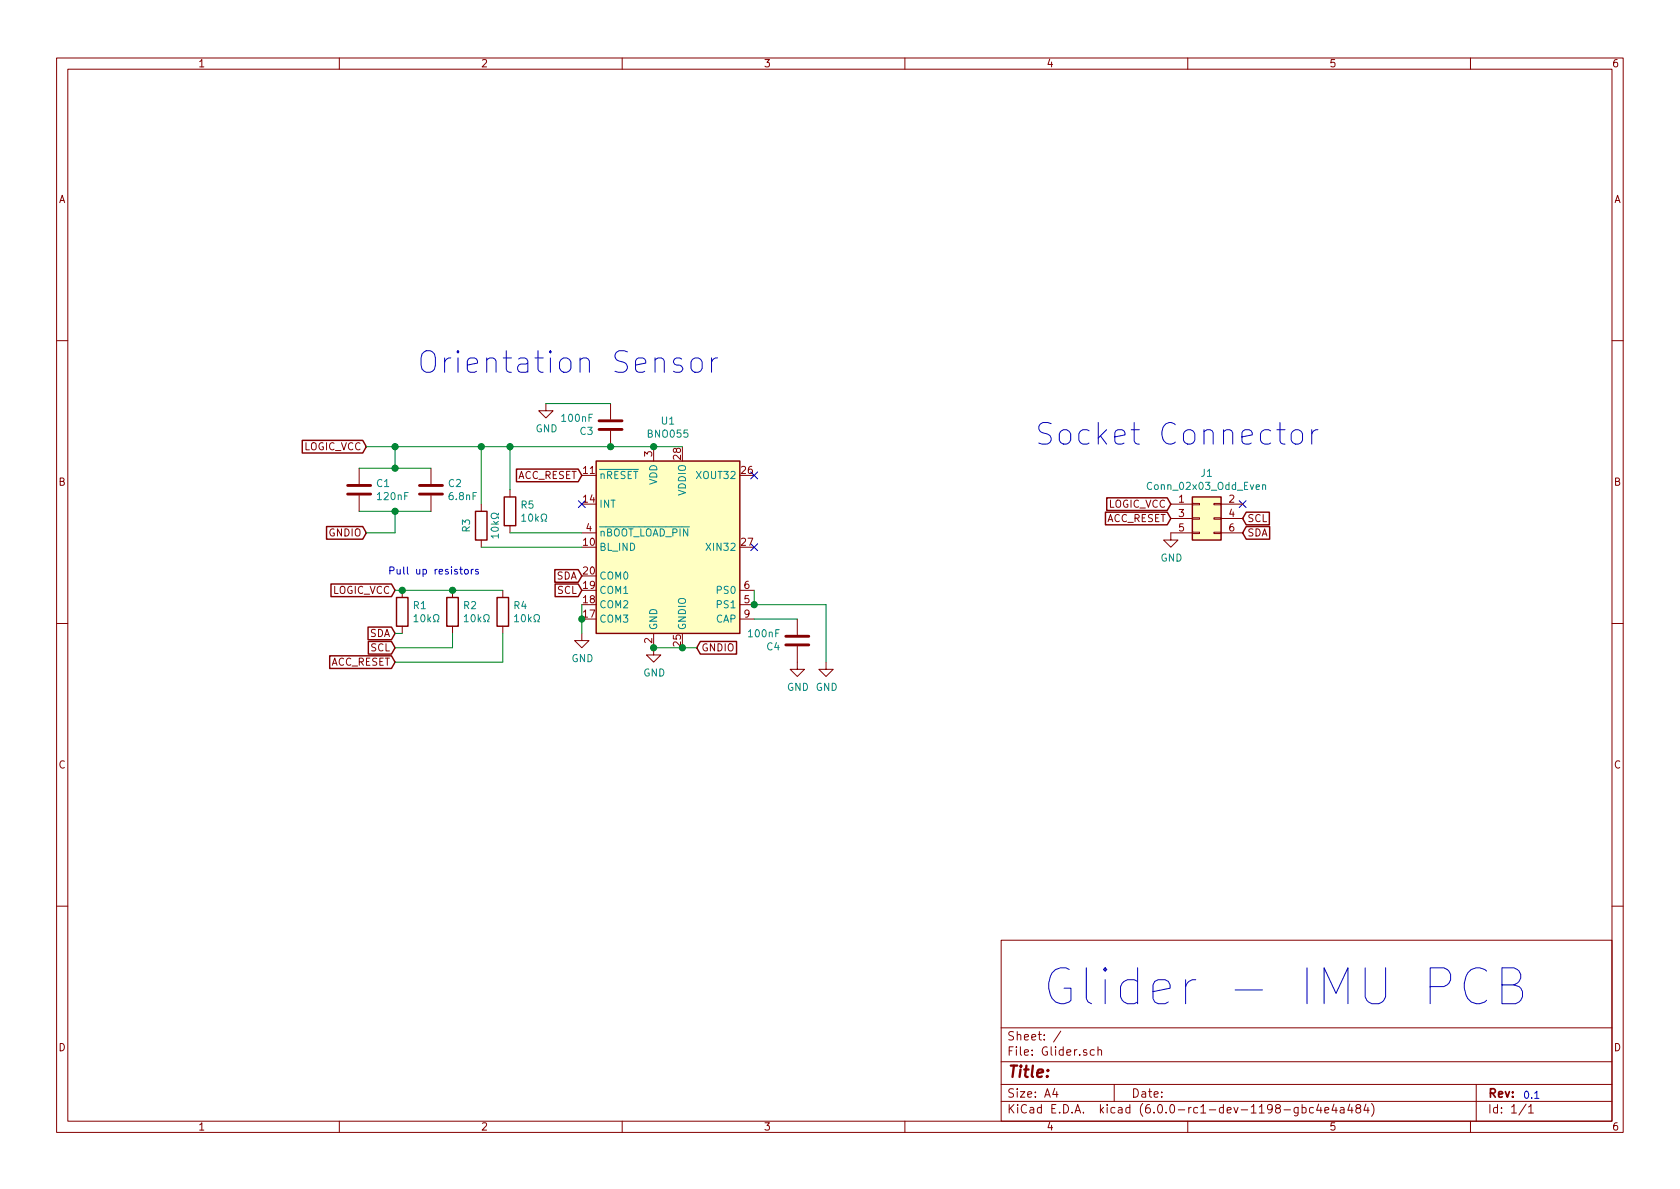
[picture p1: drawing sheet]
<svg xmlns="http://www.w3.org/2000/svg" width="297mm" height="210mm" viewBox="0 0 297 210" stroke-linecap="round" stroke-linejoin="round" font-family="sans-serif">
<g fill="none" stroke="#840000" stroke-width=".18">
<path d="M10 10.3h277v189.9h-277zM12 12.2h273v186.1h-273zM60 10.3v1.9M110 10.3v1.9M160 10.3v1.9M210 10.3v1.9M260 10.3v1.9M10 60.2h2M96.5 71.4v1.2h1.3l-1.3 1.3-1.3-1.3h1.3M107.9 71.4v2.8M107.9 76.2v2.8M115.6 79v2.5"/>
<path d="M285 60.2h2M63.5 82.8v2.8M63.5 87.6v2.8M76.2 82.8v2.8M76.2 87.6v2.8M85.1 89.1v1.3M85.1 95.5v1.3M90.2 86.6v1.3M90.2 93v1.2M102.9 94.2h2.5M207 89.1h3.8M207 91.7h3.8"/>
<path d="M210.8 94.1h1.3v.3h-1.3zM210.8 91.6h1.3v.2h-1.3zM210.8 89h1.3v.3h-1.3zM210.8 94.2h-3.8v1.3h1.3l-1.3 1.3-1.3-1.3h1.3M214.6 94.1h1.3v.3h-1.3zM214.6 91.6h1.3v.2h-1.3zM214.6 89h1.3v.3h-1.3zM215.9 94.2h3.8M215.9 89.1h3.8M215.9 91.7h3.8M10 110.3h2M71.1 104.4v1.3"/>
<path d="M71.1 110.7v1.3M80 104.4v1.3M80 110.7v1.3M88.9 104.4v1.3M88.9 110.7v1.3M102.9 112v1.3h1.2l-1.2 1.2-1.3-1.2h1.3M115.6 112v3.8h1.2l-1.2 1.3-1.3-1.3h1.3M130.8 106.9h2.5M130.8 104.4h2.5M130.8 109.5h2.5M141 114.3v4.1h1.2l-1.2 1.2-1.3-1.2h1.3M141 109.5v2.8"/>
<path d="M146 117.1v1.3h1.3l-1.3 1.2-1.2-1.2h1.2M285 110.3h2M10 160.2h2M177 166.3h108v32h-108zM285 160.2h2M60 198.3v1.9M110 198.3v1.9M160 198.3v1.9M177 194.8h108M177 191.8h108M177 187.8h108M177 181.8h108"/>
<path d="M186.5 192.5l-.4 1h1M186.8 193v1M187.6 182.3l-1.3 2M193.5 185.7l-.4-.1-.3 .3v.6l.3 .1 .4-.1M194.1 185.7l.2-.1 .4 .1 .1 .9M194.1 185.1v1.5M197 191.8v3M210 198.3v1.9M229.5 195.8v1.2l-.3 .3h-.3M229.5 195.9l-.4-.1-.3 .3 .1 .6 .2 .1 .4-.1M230.2 195.9l.5-.1 .2 .3v.6l-.2 .1-.5-.1M230.2 195.3v1.5"/>
<path d="M232.2 195.9l-.4-.1-.3 .3 .1 .6h.6M233.1 195.2l-.3 1.1h.9M233.5 195.8v1M234.2 196.3l.7-.1v-.3l-.5-.1-.2 .2 .1 .7h.6M235.9 195.2l-.4 1.1h.9M236.2 195.8v1M237 195.9h.6v.9M237.6 196.2l-.4 .1-.3 .2 .3 .3 .4-.1M238.7 195.2l-.4 1.1h.9M239 195.8v1M240 196l-.3-.3 .1-.2 .2-.2 .4 .1 .2 .2-.1 .2-.6 .2a.48 .48 0 0 0-.1 .7l.2 .1 .5-.1a.48 .48 0 0 0-.1-.7h-.1M241.5 195.2l-.4 1.1h1"/>
<path d="M241.9 195.8v1M242.5 195.1a1.79 1.79 0 0 1 0 2.3M260 198.3v1.9M261 191.8v6.5M269.8 195.2l-1.2 2M270.3 195.8l.4-.5v1.5M270.3 196.8h.8"/>
</g>
<g fill="#ffffc2" stroke="#ffffc2" stroke-width=".18">
<path d="M105.4 81.5h25.4v30.5h-25.4z"/>
<path d="M210.8 87.9h5.1v7.6h-5.1z"/>
</g>
<g fill="none" stroke="#840000" stroke-width=".25">
<path d="M53.4 77.9h10.7l.7 1.1-.7 1.1h-10.7zM57.7 93.1h6.4l.7 1.1-.7 1.1h-6.4zM84.1 90.4h2v5.1h-2zM89.2 87.9h2v5.1h-2zM91.3 83h10.9l.7 1.1-.7 1.1h-10.9zM105.4 81.5h25.4v30.5h-25.4zM195.5 90.6h10.9l.6 1.1-.6 1.1h-10.9zM195.7 88h10.7l.6 1.1-.6 1.2h-10.7zM210.8 87.9h5.1v7.6h-5.1zM220.3 93.1h4.2v2.2h-4.2l-.6-1.1zM220.3 90.6h4.1v2.2h-4.1l-.6-1.1zM58.3 116h10.9l.6 1.1-.6 1.1h-10.9z"/>
<path d="M58.5 103.3h10.7l.6 1.1-.6 1.1h-10.7zM65.1 110.9h4.1l.6 1.1-.6 1.1h-4.1zM65.1 113.4h4.1l.6 1.1-.6 1.2h-4.1zM70.1 105.7h2v5h-2zM79 105.7h2v5h-2zM87.9 105.7h2v5h-2zM98.1 100.7h4.1l.7 1.1-.7 1.2h-4.1zM98.1 103.3h4.1l.7 1.1-.7 1.1h-4.1zM123.8 113.4h6.4v2.3h-6.4l-.6-1.2z"/>
</g>
<path d="M105.9 74.4h4.1M105.9 75.9h4.1M61.5 87.4h4M61.5 85.8h4M74.2 87.4h4M74.2 85.8h4M138.9 112.5h4.1M138.9 114h4.1" fill="none" stroke="#840000" stroke-width=".51"/>
<g fill="none" stroke="#008400" stroke-width=".18">
<path d="M64.8 79h55.8M69.8 79v3.8M85.1 79v10.1M90.2 79v7.6M96.5 71.4h11.4M63.5 82.8h12.7M63.5 90.4h12.7M69.8 90.4v3.8h-5M85.1 96.8h17.8M90.2 94.2h12.7M69.8 112h1.3M69.8 104.4h19.1"/>
<path d="M80 112v2.5h-10.2M88.9 112v5.1h-19.1M102.9 106.9v5.1M115.6 114.5h7.6M133.3 109.5h7.7M133.3 104.4v2.5h12.7v10.2"/>
</g>
<g fill="none" stroke="#008484" stroke-width=".18">
<path d="M88.1 94.8h-1.3l.4 .3M88.1 90.7v.4h-.2a.54 .54 0 0 0-.8-.3 .54 .54 0 0 0-.2 .7 .59 .59 0 0 0 1-.1h.2v.3M88.1 94.4v.7M92.3 91.3l.3-.4v1.3M92.3 92.2h.7M95.7 92.2h.3v-.3a.55 .55 0 0 1-.3-.8 .55 .55 0 0 1 .9 0v.2a.55 .55 0 0 1-.2 .6v.3h.2M223.2 85.8l.2-.1 .3 .1 .1 .8M223.2 85.7v.9M73.2 109l.4-.3v1.3M73.2 110h.7M76.6 110h.3v-.3a.55 .55 0 0 1-.2-.8 .55 .55 0 0 1 .8 0l.1 .1a.55 .55 0 0 1-.3 .7v.3h.3M82.1 109l.3-.3v1.3"/>
<path d="M82.1 110h.7M85.5 110h.3v-.3a.55 .55 0 0 1-.2-.8 .55 .55 0 0 1 .8 0l.1 .1a.55 .55 0 0 1-.3 .7v.3h.3M91 109l.3-.3v1.3M91 110h.7M94.4 110h.3v-.3a.55 .55 0 0 1-.2-.8 .55 .55 0 0 1 .8 0l.1 .1a.55 .55 0 0 1-.3 .7v.3h.3"/>
</g>
<path d="M102.3 88.5l1.2 1.3M103.5 88.5l-1.2 1.3M132.7 83.5l1.3 1.2M132.7 96.2l1.3 1.2M134 83.5l-1.3 1.2M134 96.2l-1.3 1.2M219.1 88.5l1.2 1.3M220.3 88.5l-1.2 1.3" fill="none" stroke="#000084" stroke-width=".18"/>
<g fill="#008400" stroke="#008400" stroke-width=".25">
<circle cx="115.6" cy="79" r=".51"/>
<circle cx="69.9" cy="82.8" r=".51"/>
<circle cx="69.9" cy="79" r=".51"/>
<circle cx="69.9" cy="90.4" r=".51"/>
<circle cx="90.2" cy="79" r=".51"/>
<circle cx="85.1" cy="79" r=".51"/>
<circle cx="120.7" cy="114.5" r=".51"/>
<circle cx="115.6" cy="114.5" r=".51"/>
<circle cx="133.4" cy="106.9" r=".51"/>
<circle cx="102.9" cy="109.5" r=".51"/>
<circle cx="71.1" cy="104.4" r=".51"/>
<circle cx="80" cy="104.4" r=".51"/>
<circle cx="108" cy="79" r=".51"/>
</g>
<g fill="none" stroke="#0000c2" stroke-width=".18">
<path d="M120.5 63.5l-.3-.2h-.6l-.3 .2-.2 .3 .2 .6 .3 .2h.6l.3 .2 .2 .3-.2 .6-.3 .1h-.7l-.4-.1M122.4 63.7a1.01 1.01 0 0 1 1-.4 1.01 1.01 0 0 1 .8 .7v1.1a1.03 1.03 0 0 1-1 .8 1.03 1.03 0 0 1-1-.8v-1.1zM125.8 63.3v2.5M126.9 63.3a1 1 0 0 0-1.1 .7M225.8 76h1.4M226.3 74.7v3.3l.2 .4 .7 .1M228.5 76.4a1.03 1.03 0 0 1 1-.4 1.03 1.03 0 0 1 .8 .7v1.1a1.05 1.05 0 0 1-1 .8 1.05 1.05 0 0 1-1-.8v-1.1zM231.9 76v2.5M233 76a1.01 1.01 0 0 0-1.1 .7M81.3 100.7h.5M81.5 100.2v1.1l.3 .2M82.2 100.7h.3l.3 .2-.1 .6h-.3l-.3-.2z"/>
<path d="M83.3 100.7v.8M83.7 100.7l-.4 .2M84.6 100.7h-.3l-.2 .2v.1l.5 .2v.3h-.5M252.9 174.5h2.4a1.72 1.72 0 0 0 1.2-1.7 1.72 1.72 0 0 0-1.2-1.7h-2.4v6.4M262.8 171.7a2.22 2.22 0 0 0-3.6 .9 4.1 4.1 0 0 0 .9 4.6 2.22 2.22 0 0 0 2.7-.3M265.6 174.2h2.1a1.54 1.54 0 0 0 1.2-1.5 1.54 1.54 0 0 0-1.2-1.6h-2.1v6.4h2.4a1.69 1.69 0 0 0 1.2-1.8 1.69 1.69 0 0 0-1.5-1.5M271.3 194.2h.8"/>
</g>
<text font-size="8.8" fill="#0000c2" x="184.1" y="177.8">Glider - IMU PCB</text>
<g font-size="5.3" fill="#0000c2">
<text x="73.7" y="66">Orientation Sensor</text>
<text x="182.9" y="78.7">Socket Connector</text>
</g>
<text font-size="2.8" fill="#840000" x="178" y="190.5">Title:</text>
<g font-size="2.1" fill="#840000">
<text x="178" y="184">Sheet: /</text>
<text x="178" y="186.7">File: Glider.sch</text>
<text x="178" y="196.9">KiCad E.D.A. kicad (6.0.0-rc1-dev-1198-gbc4e4a484)</text>
<text x="178" y="194.1">Size: A4</text>
<text x="200" y="194.1">Date:</text>
<text x="263" y="194.1">Rev:</text>
<text x="263" y="196.9">Id: 1/1</text>
</g>
<g font-size="1.8" fill="#840000">
<text x="35" y="11.9">1</text>
<text x="85" y="11.9">2</text>
<text x="135" y="11.9">3</text>
<text x="185" y="11.9">4</text>
<text x="235" y="11.9">5</text>
<text x="285" y="11.9">6</text>
<text x="10.4" y="35.9">A</text>
<text x="285.4" y="35.9">A</text>
<text x="53.7" y="79.6">LOGIC_VCC</text>
<text x="103.2" y="83.8">11</text>
<text x="115.3" y="80.7" transform="rotate(-90 115.3 80.7)">3</text>
<text x="120.4" y="81.2" transform="rotate(-90 120.4 81.2)">28</text>
<text x="131.1" y="83.8">26</text>
<text x="10.4" y="85.9">B</text>
<text x="91.4" y="84.7">ACC_RESET</text>
<text x="103.2" y="88.9">14</text>
<text x="195.9" y="89.8">LOGIC_VCC</text>
<text x="208.4" y="88.9">1</text>
<text x="217.3" y="88.9">2</text>
<text x="285.4" y="85.9">B</text>
<text x="58.2" y="94.9">GNDIO</text>
<text x="103.7" y="94">4</text>
<text x="195.5" y="92.3">ACC_RESET</text>
<text x="208.4" y="91.4">3</text>
<text x="208.4" y="94">5</text>
<text x="217.3" y="91.4">4</text>
<text x="217.3" y="94">6</text>
<text x="220.5" y="94.9">SDA</text>
<text x="220.5" y="92.3">SCL</text>
<text x="103.2" y="96.5">10</text>
<text x="103.2" y="101.6">20</text>
<text x="131.1" y="96.5">27</text>
<text x="58.8" y="105">LOGIC_VCC</text>
<text x="98.3" y="102.5">SDA</text>
<text x="98.6" y="105">SCL</text>
<text x="103.2" y="106.7">18</text>
<text x="103.2" y="104.1">19</text>
<text x="131.6" y="106.7">5</text>
<text x="131.6" y="104.1">6</text>
<text x="65.3" y="112.6">SDA</text>
<text x="103.2" y="109.2">17</text>
<text x="115.3" y="113.8" transform="rotate(-90 115.3 113.8)">2</text>
<text x="131.6" y="109.2">9</text>
<text x="58.3" y="117.7">ACC_RESET</text>
<text x="65.5" y="115.2">SCL</text>
<text x="120.4" y="114.2" transform="rotate(-90 120.4 114.2)">25</text>
<text x="124" y="115.2">GNDIO</text>
<text x="10.4" y="135.9">C</text>
<text x="285.4" y="135.9">C</text>
<text x="10.4" y="185.9">D</text>
<text x="285.4" y="185.9">D</text>
<text x="35" y="199.9">1</text>
<text x="85" y="199.9">2</text>
<text x="135" y="199.9">3</text>
<text x="185" y="199.9">4</text>
<text x="235" y="199.9">5</text>
<text x="285" y="199.9">6</text>
</g>
<g font-size="1.8" fill="#008484">
<text x="94.7" y="76.4">GND</text>
<text x="99.5" y="74.6">100nF</text>
<text x="102.6" y="76.9">C3</text>
<text x="114.7" y="77.4">BNO055</text>
<text x="117" y="75.1">U1</text>
<text x="66.6" y="86.1">C1</text>
<text x="66.9" y="88.4">120nF</text>
<text x="79.3" y="86.1">C2</text>
<text x="79.5" y="88.4">6.8nF</text>
<text x="92.2" y="89.9">R5</text>
<text x="105.9" y="84.7">nRESET</text>
<text x="105.9" y="89.8">INT</text>
<text x="116.2" y="85.8" transform="rotate(-90 116.2 85.8)">VDD</text>
<text x="121.3" y="87.6" transform="rotate(-90 121.3 87.6)">VDDIO</text>
<text x="123.4" y="84.7">XOUT32</text>
<text x="203.3" y="86.6">Conn_02x03_Odd_Even</text>
<text x="212.4" y="84.3">J1</text>
<text x="83.1" y="94.1" transform="rotate(-90 83.1 94.1)">R3</text>
<text x="88.2" y="94.4" transform="rotate(-90 88.2 94.4)">10k</text>
<text x="93" y="92.2">10k</text>
<text x="105.9" y="94.9">nBOOT_LOAD_PIN</text>
<text x="105.9" y="97.4">BL_IND</text>
<text x="125.4" y="97.4">XIN32</text>
<text x="205.2" y="99.3">GND</text>
<text x="73.1" y="107.7">R1</text>
<text x="82" y="107.7">R2</text>
<text x="90.9" y="107.7">R4</text>
<text x="105.9" y="107.6">COM2</text>
<text x="105.9" y="105">COM1</text>
<text x="105.9" y="102.5">COM0</text>
<text x="126.9" y="107.6">PS1</text>
<text x="126.9" y="105">PS0</text>
<text x="73.9" y="110">10k</text>
<text x="82.8" y="110">10k</text>
<text x="91.7" y="110">10k</text>
<text x="105.9" y="110.1">COM3</text>
<text x="116.2" y="111.5" transform="rotate(-90 116.2 111.5)">GND</text>
<text x="121.3" y="111.5" transform="rotate(-90 121.3 111.5)">GNDIO</text>
<text x="126.6" y="110.1">CAP</text>
<text x="132.5" y="112.7">100nF</text>
<text x="101" y="117.1">GND</text>
<text x="113.7" y="119.6">GND</text>
<text x="135.6" y="115">C4</text>
<text x="139.1" y="122.2">GND GND</text>
</g>
<g font-size="1.8" fill="#0000c2">
<text x="68.6" y="101.6">Pull up resistors</text>
<text x="269.2" y="194.3">0.1</text>
</g>
</svg>
